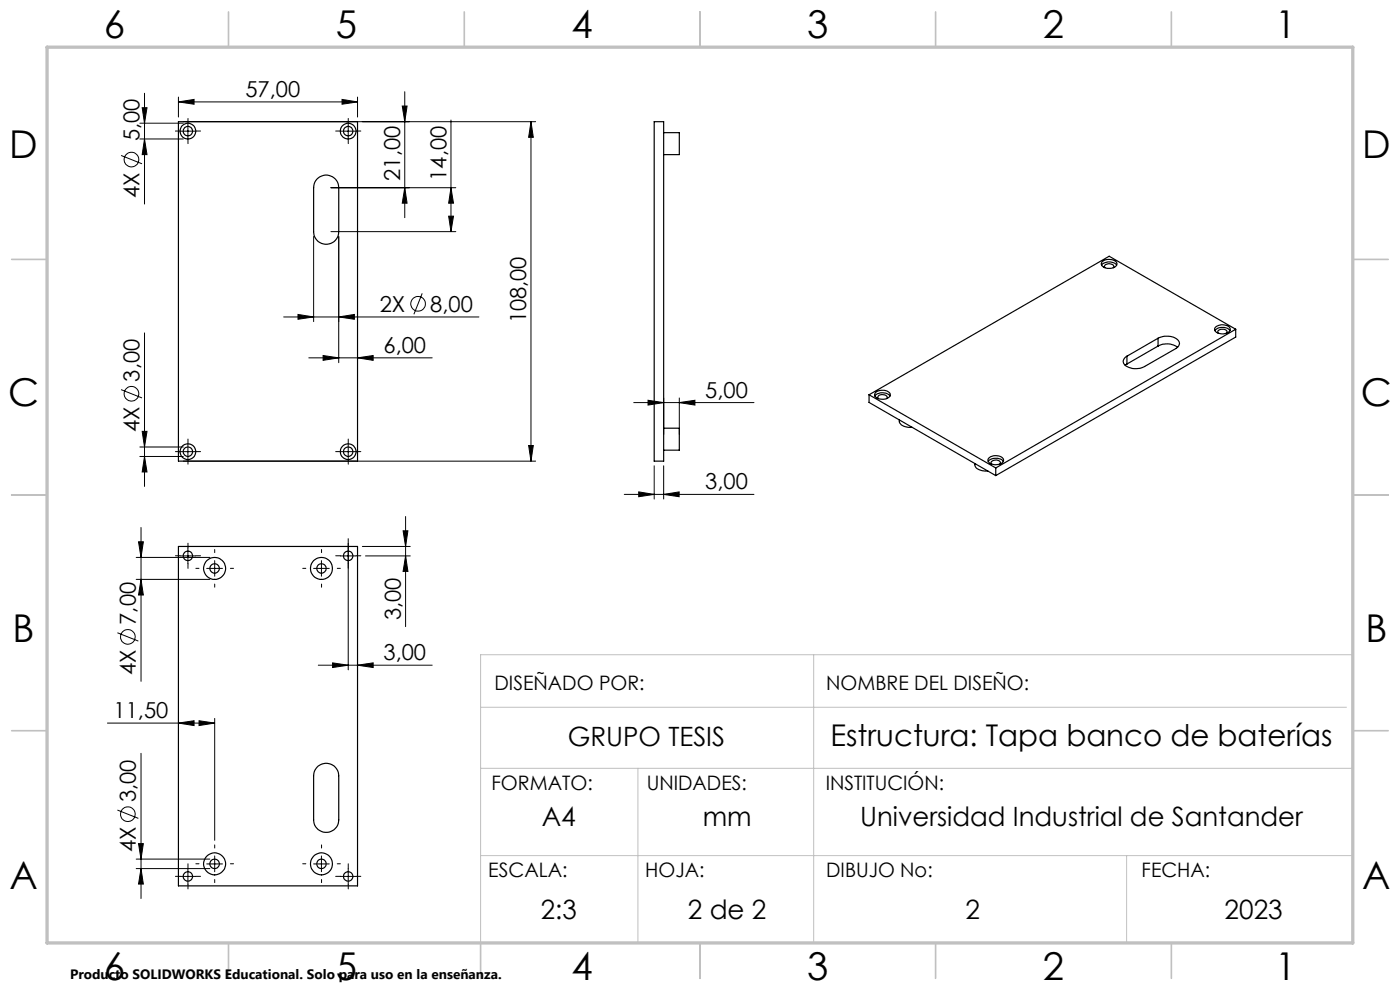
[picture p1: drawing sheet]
<svg xmlns="http://www.w3.org/2000/svg" width="297mm" height="210mm" viewBox="0 0 297 210" stroke-linecap="round" stroke-linejoin="round" font-family="sans-serif">
<g fill="none" stroke="#000" stroke-width=".21">
<path d="M30.7 19.8v23.5M85.9 19.5v26.7M25.7 33l4.4 1.7M29.7 29.5h9.2M29.7 26.1h9.2M30.2 22.9h1l-.5 3.2zM30.7 29.5l.5 3.3h-1zM37.9 21.6l3.3-.5v1zM37.9 20.6v4.2M37.9 21.6h37.9M38.2 27.8h3.3M38.9 25.8h74.7"/>
<path d="M39.9 26.1v3.4M70.2 39.8h26.5M72.2 27.8h3.3M72.6 21.1l3.2 .5-3.2 .5zM73.9 26.1v3.4M75.8 20.6v4.2M85.3 22.5h1.1l-.5 3.3zM85.9 39.8l.5 3.3h-1.1zM95.7 39.8l.5 3.3h-1zM95.7 25.5v23.6M112.6 25.8l.5 3.3h-1zM112.6 25.8v72"/>
<path d="M66.5 50.2v18M70.2 49.1h26.5M71.9 50.2v26.7M95.2 45.9h1l-.5 3.2zM30.7 70.6v32.6M60.2 67.2h41.4M63.2 66.7l3.3 .5-3.3 .5zM65.5 75.9h26.2M68.5 75.4l3.4 .5-3.4 .5zM71.9 67.2l3.3-.5v1zM75.8 75.9l3.4-.5v1zM89.6 62.2l-1.8 4.5"/>
<path d="M25.7 82.6l4.4 1.8M29.7 94.8h9.2M29.7 96.8h9.2M30.2 91.5h1l-.5 3.3zM30.7 96.8l.5 3.3h-1zM38.2 95.8h3.3M38.9 97.8h74.7M39.9 94.1v3.4M72.2 95.8h3.3M73.9 94.1v3.4M112.1 94.5h1l-.5 3.3zM134.4 85.4h25.5"/>
<path d="M137.5 84.9l3.3 .5-3.3 .5zM138.8 98.8v7.1M140.8 84.4v7.7M140.8 98.8v7.1M144.1 85.4l3.3-.5v1zM144.1 84.4v7.7M28.9 118.2h15.6M29.4 114.9h1l-.5 3.3zM29.9 111.9v32.6M38.2 117.9h3.3M39.9 116.2v3.4M45.5 118.9v3.3"/>
<path d="M68.2 118.9v3.3M72.2 117.9h3.3M73.9 114.3v27.8M76.9 115.9h10.1M77.5 117.9h9.5M85.5 112.6h1l-.5 3.3zM86 109.6v23.3M86 117.9l.5 3.3h-1zM132.4 104.9h27.5M135.5 104.3l3.3 .6-3.3 .5zM140.8 104.9l3.3-.6v1.1zM24.9 134.2l4.5 1.8"/>
<path d="M28.9 122.9h15.6M29.9 122.9l.5 3.3h-1zM43.9 120.6h3.3M66.5 120.6h3.3M22.8 153.4h22.7M29.9 159.8v30.8M37.9 153.4l3.3-.5v1zM42.2 152.9l3.3 .5-3.3 .5zM45.5 152.4v25.9M67.5 141.1h24.2M70.6 140.6l3.3 .5-3.3 .5zM75.8 141.1l3.4-.5v1z"/>
<path d="M24.9 171.8l4.5 1.8M29.4 179h1l-.5 3.2zM28.9 182.2h15.6M28.9 184.2h15.6M29.9 184.2l.5 3.3h-1zM38.2 185.9h3.3M39.9 184.2v3.4M43.9 183.3h3.3M45.5 181.6v3.3M66.5 183.3h3.3M68.2 181.6v3.3M72.2 185.9h3.3"/>
<path d="M73.9 184.2v3.4"/>
<circle cx="27.9" cy="33.9" r="1.55"/>
<circle cx="88.7" cy="64.4" r="1.55"/>
<circle cx="27.9" cy="83.5" r="1.55"/>
<circle cx="27.1" cy="135.1" r="1.55"/>
<circle cx="27.1" cy="172.7" r="1.55"/>
</g>
<g fill="none" stroke="#000" stroke-width=".21" stroke-dasharray="15.2 1.3 1.3 1.3">
<path d="M38.2 27.8h-1M39.9 26.1v-1M39.9 29.5v1M41.5 27.8h1M72.2 27.8h-1M73.9 26.1v-1M73.9 29.5v1M75.5 27.8h1M38.2 95.8h-1M39.9 94.1v-1M39.9 97.5v1M41.5 95.8h1"/>
<path d="M72.2 95.8h-1M73.9 94.1v-1M73.9 97.5v1M75.5 95.8h1M38.2 117.9h-1M39.9 116.2v-1M39.9 119.6v1M41.5 117.9h1M45.5 117.2v-.6M68.2 117.2v-.6M72.2 117.9h-1M73.9 116.2v-1"/>
<path d="M73.9 119.6v1M75.5 117.9h1M42.2 120.6h-.7M45.5 123.9v.7M48.9 120.6h.6M64.9 120.6h-.7M68.2 123.9v.7M71.5 120.6h.7M45.5 179.9v-.7M68.2 179.9v-.7M38.2 185.9h-1M39.9 184.2v-1"/>
<path d="M39.9 187.6v1M41.5 185.9h1M42.2 183.2h-.7M45.5 186.6v.6M48.9 183.2h.6M64.9 183.2h-.7M68.2 186.6v.6M71.5 183.2h.7M72.2 185.9h-1M73.9 184.2v-1M73.9 187.6v1M75.5 185.9h1"/>
</g>
<path d="M172.6 138.9v61.1M287 129.6v70.4h-185v-61.1h185M102 150h183.6M102 163h185M135.3 163v37M102 181.5h185M239 181.5v18.5" fill="none" stroke="#c0c0c0" stroke-width=".21"/>
<g fill="none" stroke="#c0c0c0" stroke-width=".35">
<path d="M48.5 2.5v7.5M98.5 2.5v7.5M148.5 2.5v7.5M198.5 2.5v7.5M248.5 2.5v7.5M2.5 55h7.5M287 55h7.5M2.5 105h7.5M287 105h7.5M2.5 155h7.5M287 155h7.5M48.5 200v7.5"/>
<path d="M102 200v7.5M148.5 200v7.5M198.5 200v7.5M248.5 200v7.5"/>
</g>
<path d="M10 10h277v190h-277z" fill="none" stroke="#c0c0c0" stroke-width=".7"/>
<g fill="#000">
<path d="M30.7 29.5l.5 3.3h-1zM30.2 22.9h1l-.5 3.2zM86 117.9l.5 3.3h-1zM85.5 112.6h1l-.5 3.3z"/>
<path d="M37.9 21.6l3.3-.5v1zM72.6 21.1l3.2 .5-3.2 .5zM68.5 75.4l3.4 .5-3.4 .5zM75.8 75.9l3.4-.5v1zM137.5 84.9l3.3 .5-3.3 .5zM144.1 85.4l3.3-.5v1zM70.6 140.6l3.3 .5-3.3 .5zM75.8 141.1l3.4-.5v1z"/>
<path d="M112.6 25.8l.5 3.3h-1zM112.1 94.5h1l-.5 3.3zM30.2 91.5h1l-.5 3.3zM30.7 96.8l.5 3.3h-1zM85.3 22.5h1.1l-.5 3.3zM85.9 39.8l.5 3.3h-1.1zM95.7 39.8l.5 3.3h-1zM95.2 45.9h1l-.5 3.2zM29.4 114.9h1l-.5 3.3zM29.9 122.9l.5 3.3h-1zM29.4 179h1l-.5 3.2zM29.9 184.2l.5 3.3h-1z"/>
<path d="M63.2 66.7l3.3 .5-3.3 .5zM71.9 67.2l3.3-.5v1z"/>
<path d="M140.8 104.9l3.3-.6v1.1zM135.5 104.3l3.3 .6-3.3 .5zM42.2 152.9l3.3 .5-3.3 .5zM37.9 153.4l3.3-.5v1z"/>
</g>
<g fill="none" stroke="#000" stroke-width=".25">
<path d="M37.9 25.8h37.9v72h-37.9zM67.2 38a2.69 2.69 0 0 1 3-.6 2.69 2.69 0 0 1 1.7 2.4v9.3a2.66 2.66 0 0 1-2.7 2.7 2.66 2.66 0 0 1-2.7-2.7v-9.3l.3-1.1zM138.8 25.8h2v72h-2zM140.8 28.1h3.3v4.7h-3.3M233.7 56.3a2.15 2.15 0 0 1 3.2 0M233.8 55.5a2.28 2.28 0 0 1 3.1 .3 1.28 1.28 0 0 1-1.7 1.1 1.32 1.32 0 0 1-1.6-1.1zM234.4 56.8a.59 .59 0 0 1 .1-.7 .59 .59 0 0 1 .6-.2 .75 .75 0 0 1 .8 .1 .75 .75 0 0 1 .3 .8M239.1 77.2l-.4 .3M239.1 75.6v1.6M245.7 71.7a3.6 3.6 0 0 1 4.4 .8l.1 .4-.5 .9-6.9 3.9a3.5 3.5 0 0 1-4.4-.6l-.1-.7 .8-.8M245.7 73.4a3.9 3.9 0 0 1 4.1 .3M245.7 71.7l-6.6 3.9"/>
<path d="M245.7 71.7v1.7M245.7 73.4l-6.6 3.8M257.7 70.1a2.19 2.19 0 0 1 3.2 0M257.9 69.4a2.23 2.23 0 0 1 3 .2 1.01 1.01 0 0 1-1 1.2 1.62 1.62 0 0 1-2.2-1.1zM258.4 70.7a.58 .58 0 0 1 .1-.7 .58 .58 0 0 1 .7-.2 .76 .76 0 0 1 .7 .1 .76 .76 0 0 1 .3 .8M262.1 69.8l-26.8-15.4-50.9 29.3M262.1 69.8l-50.9 29.5M262.1 69.8v1.7l-50.9 29.4M140.8 90.8h3.3v4.7h-3.3M184.4 83.7l26.8 15.6M184.4 83.7v1.7l26.8 15.5M185.6 84a2.15 2.15 0 0 1 3.2 0"/>
<path d="M185.7 83.3a2.06 2.06 0 0 1 3.2 .4 1.83 1.83 0 0 1-2.6 .8 .76 .76 0 0 1-.6-1.2zM186.3 84.6a.59 .59 0 0 1 .1-.7 .59 .59 0 0 1 .6-.2 .89 .89 0 0 1 1.2 .7l-.1 .2M190.8 89.1a1.5 1.5 0 0 0 1.6 1.5l1.1 .1M206.8 98.3a1.5 1.5 0 0 0 1.6 1.6h1.2M209.7 97.9a2.19 2.19 0 0 1 3.1 0M209.8 97.1a2.23 2.23 0 0 1 3.1 .3 1.1 1.1 0 0 1-1.4 1.2 1.45 1.45 0 0 1-1.9-1.1zM210.4 98.4a.57 .57 0 0 1 0-.6 .57 .57 0 0 1 .7-.2 .76 .76 0 0 1 1.1 .8h-.1M211.2 99.3v1.6M37.9 115.9h37.9v72h-37.9zM67.5 162.5a2.68 2.68 0 0 1 2.8-.3 2.68 2.68 0 0 1 1.6 2.4v9.3a2.66 2.66 0 0 1-2.7 2.7 2.66 2.66 0 0 1-2.7-2.7v-9.3l.3-1.2z"/>
<circle cx="39.8" cy="27.8" r="1.67"/>
<circle cx="39.8" cy="27.8" r="1"/>
<circle cx="73.9" cy="27.8" r="1.67"/>
<circle cx="73.9" cy="27.8" r="1"/>
<circle cx="39.9" cy="95.8" r="1.01"/>
<circle cx="39.9" cy="95.8" r="1.67"/>
<circle cx="73.9" cy="95.8" r="1.01"/>
<circle cx="73.9" cy="95.8" r="1.67"/>
<circle cx="39.9" cy="117.9" r="1"/>
<circle cx="73.9" cy="117.9" r="1.01"/>
<circle cx="45.5" cy="120.6" r="1.01"/>
<circle cx="45.5" cy="120.6" r="2.34"/>
<circle cx="68.2" cy="120.6" r="2.33"/>
<circle cx="68.2" cy="120.6" r="1.01"/>
<circle cx="39.9" cy="185.9" r=".99"/>
<circle cx="45.5" cy="183.2" r="1.01"/>
<circle cx="45.5" cy="183.3" r="2.34"/>
<circle cx="68.2" cy="183.3" r="2.33"/>
<circle cx="68.2" cy="183.2" r="1.01"/>
<circle cx="73.9" cy="185.9" r="1"/>
</g>
<g font-size="8.1">
<text x="22" y="8">6</text>
<text x="71.2" y="8">5</text>
<text x="121.2" y="8">4</text>
<text x="171.3" y="8">3</text>
<text x="221.3" y="8">2</text>
<text x="270.5" y="8">1</text>
<text x="2" y="33.6">D</text>
<text x="289" y="33.6">D</text>
<text x="1.7" y="86.1">C</text>
<text x="288.7" y="86.1">C</text>
<text x="2.7" y="136.1">B</text>
<text x="289.7" y="136.1">B</text>
<text x="2" y="188.6">A</text>
<text x="289" y="188.6">A</text>
<text x="22" y="208">6</text>
<text x="71.2" y="208">5</text>
<text x="121.2" y="208">4</text>
<text x="171.3" y="208">3</text>
<text x="221.3" y="208">2</text>
<text x="270.5" y="208">1</text>
</g>
<text font-size="6.3" x="176.2" y="158.3">Estructura: Tapa banco de baterías</text>
<g font-size="5.6">
<text x="120.5" y="158.3">GRUPO TESIS</text>
<text x="114.9" y="175.3">A4</text>
<text x="149.1" y="175.3">mm</text>
<text x="182.5" y="175.3">Universidad Industrial de Santander</text>
<text x="114.7" y="194.9">2:3</text>
<text x="145.9" y="194.9">2 de 2</text>
<text x="204.8" y="194.9">2</text>
<text x="259.8" y="194.9">2023</text>
</g>
<g font-size="4.7">
<text x="52.1" y="20.6">57,00</text>
<text x="29.6" y="30" transform="rotate(-90 29.6 30)">5,00</text>
<text x="29.6" y="42" transform="rotate(-90 29.6 42)">4X</text>
<text x="84.9" y="38.4" transform="rotate(-90 84.9 38.4)">21,00</text>
<text x="94.7" y="38.4" transform="rotate(-90 94.7 38.4)">14,00</text>
<text x="80.6" y="66.1">2X</text>
<text x="91.3" y="66.1">8,00</text>
<text x="111.6" y="68.6" transform="rotate(-90 111.6 68.6)">108,00</text>
<text x="81.4" y="74.9">6,00</text>
<text x="29.6" y="80.9" transform="rotate(-90 29.6 80.9)">3,00</text>
<text x="149.6" y="84.4">5,00</text>
<text x="29.6" y="91.6" transform="rotate(-90 29.6 91.6)">4X</text>
<text x="149.6" y="103.8">3,00</text>
<text x="85" y="131.6" transform="rotate(-90 85 131.6)">3,00</text>
<text x="28.8" y="132.5" transform="rotate(-90 28.8 132.5)">7,00</text>
<text x="28.8" y="143.2" transform="rotate(-90 28.8 143.2)">4X</text>
<text x="81.4" y="140.1">3,00</text>
<text x="24.1" y="152.4">11,50</text>
<text x="28.8" y="170.1" transform="rotate(-90 28.8 170.1)">3,00</text>
<text x="28.8" y="180.8" transform="rotate(-90 28.8 180.8)">4X</text>
</g>
<g font-size="4.2">
<text x="104.9" y="146.3">DISEÑADO POR:</text>
<text x="175.3" y="146.3">NOMBRE DEL DISEÑO:</text>
<text x="104.2" y="167.6">FORMATO:</text>
<text x="137.2" y="167.6">UNIDADES:</text>
<text x="175.2" y="167.6">INSTITUCIÓN:</text>
<text x="103.6" y="185.9">ESCALA:</text>
<text x="136.9" y="185.9">HOJA:</text>
<text x="175.3" y="185.9">DIBUJO No:</text>
<text x="242.2" y="185.9">FECHA:</text>
</g>
<text font-size="2.9" x="14.9" y="207.6">Producto SOLIDWORKS Educational. Solo para uso en la enseñanza.</text>
</svg>
